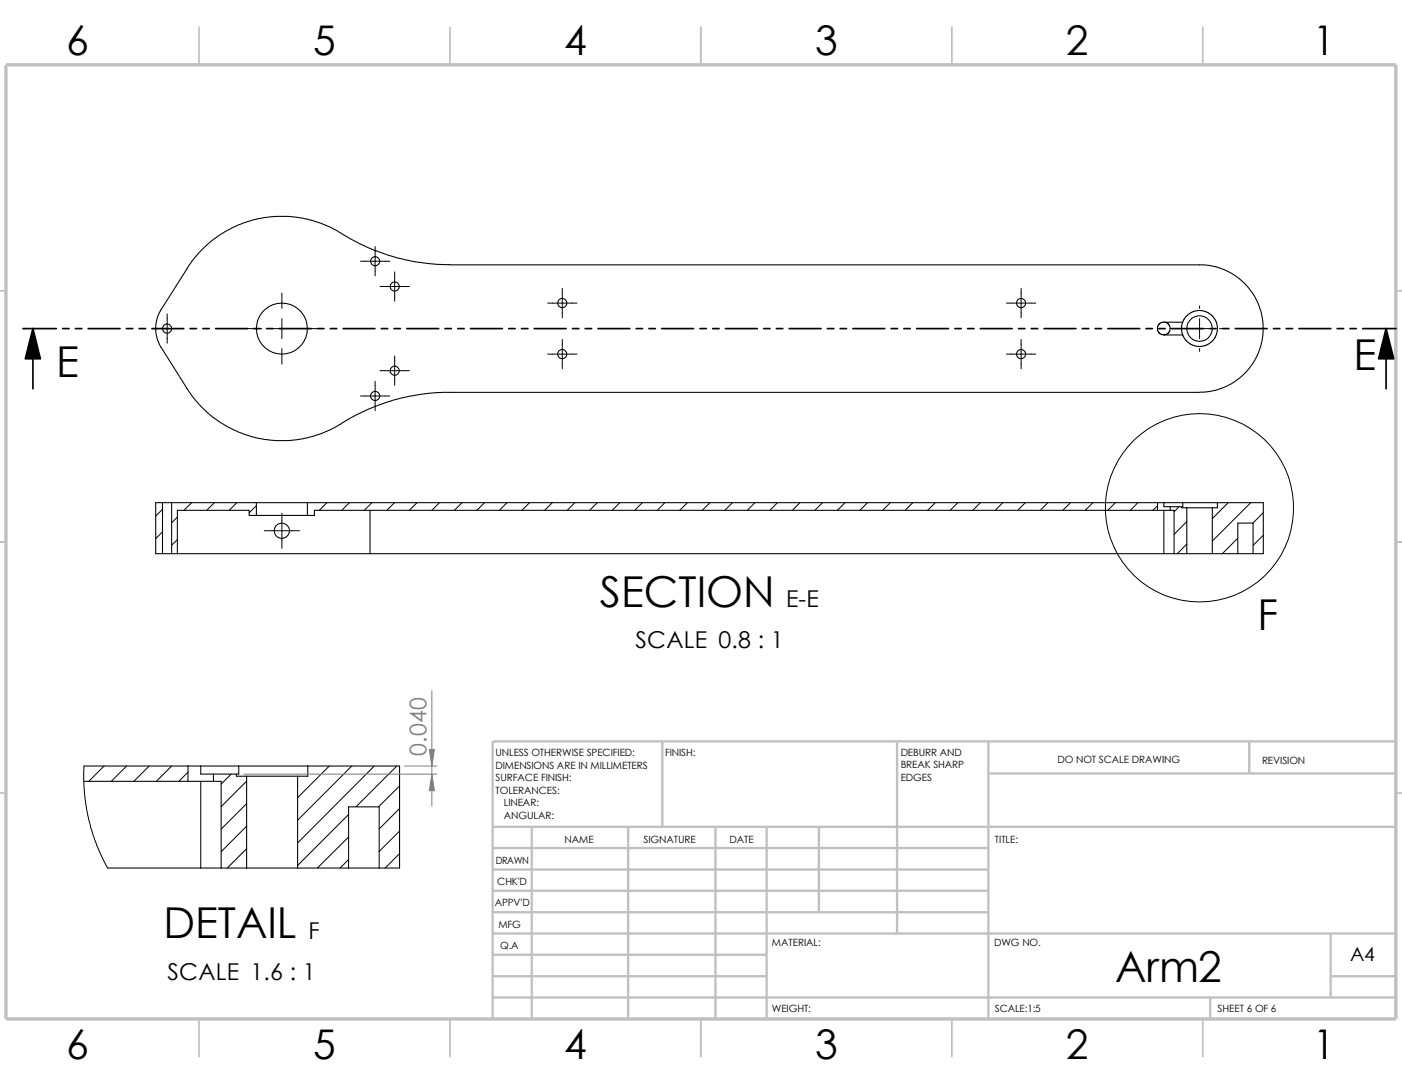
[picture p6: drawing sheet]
<svg xmlns="http://www.w3.org/2000/svg" width="279mm" height="216mm" viewBox="0 0 279 216" stroke-linecap="round" stroke-linejoin="round" font-family="sans-serif">
<g fill="none" stroke="#c0c0c0" stroke-width=".34">
<path d="M39.7 5.4v7.5M89.7 5.4v7.5M139.7 5.4v7.5M189.7 5.4v7.5M239.7 5.4v7.5M-.1 57.9h1.3M278.2 57.9h1.2M-.1 107.9h1.3M278.2 107.9h1.2M-.1 157.9h1.3M278.2 157.9h1.2M39.7 202.9v7.5"/>
<path d="M89.7 202.9v7.5M139.7 202.9v7.5M189.7 202.9v7.5M239.7 202.9v7.5"/>
</g>
<g fill="none" stroke="#c0c0c0" stroke-width=".47">
<path d="M132 147.7v17M178.8 147.7v38.2M197 154.1h81.2M197 147.7v55.2M249 147.7v6.4M278.2 147.7h-180v55.2M98.2 168.9h98.8M98.2 173.2h98.8M98.2 177.4h98.8M98.2 164.7h180M106 164.7v38.2M125.2 164.7v38.2"/>
<path d="M142.6 164.7v38.2M152.8 164.7v38.2M163.2 164.7v17M98.2 194.4h54.6M98.2 185.9h180M98.2 190.2h54.6M98.2 181.7h98.8M98.2 198.7h180M241.2 198.7v4.2M265.2 194.4h13M265.2 185.9v12.8"/>
</g>
<path d="M1.2 12.9h277v190h-277z" fill="none" stroke="#c0c0c0" stroke-width=".68" stroke-linecap="butt"/>
<g fill="none" stroke="#000" stroke-width=".2">
<path d="M56.2 58.4v3M71.8 52h5.9M74.8 49.1v5.8M75.7 57.1h5.9M78.7 54.1v5.9M112.1 57.4v5.9M203.5 57.4v5.9M30.4 65.4h5.8M33.3 62.5v5.9M49.1 65.4h3.1M54.2 65.4h4M56.2 63.5v3.9"/>
<path d="M56.2 69.4v3.1M60.2 65.4h3M71.8 78.9h5.9M74.8 75.9v5.9M75.7 73.8h5.9M78.7 70.9v5.9M109.1 70.5h5.9M109.1 60.4h5.9M112.1 67.6v5.8M200.6 70.5h5.8M200.6 60.4h5.8M203.5 67.6v5.8"/>
<path d="M234.5 65.4h.5M237.1 65.4h3.9M239.1 60.9v.5M239.1 63.5v3.9M239.1 69.4v.6M243 65.4h.6M32.4 101.4l-1.4 1.4M32.4 105.9l-1.4 1.4M35.3 103l-1.1 1.1M35.3 107.5l-1.1 1.1M38.2 100.1l-1.5 1.5M42.7 100.1l-1.5 1.5"/>
<path d="M47.2 100.1l-1.5 1.5M51.1 100.7l-1.4 1.5M52.7 105.7h7M56.2 102.2v7M62.7 102.6l-.1 .1M65.2 100.1l-1.6 1.5M69.6 100.1l-1.5 1.5M74.1 100.1l-1.5 1.5M78.6 100.1l-1.5 1.5M83.1 100.1l-1.5 1.5M87.6 100.1l-1.5 1.5M92.1 100.1l-1.5 1.5"/>
<path d="M96.6 100.1l-1.6 1.5M101 100.1l-1.5 1.5M105.5 100.1l-1.5 1.5M110.1 100.1l-1.6 1.5M114.6 100.1l-1.6 1.5M119 100.1l-1.5 1.5M123.5 100.1l-1.5 1.5M128 100.1l-1.5 1.5M132.5 100.1l-1.5 1.5M137 100.1l-1.5 1.5M141.5 100.1l-1.5 1.5M146 100.1l-1.6 1.5"/>
<path d="M150.5 100.1l-1.6 1.5M154.9 100.1l-1.5 1.5M159.4 100.1l-1.5 1.5M163.9 100.1l-1.5 1.5M168.4 100.1l-1.5 1.5M172.9 100.1l-1.5 1.5M177.4 100.1l-1.5 1.5M181.9 100.1l-1.5 1.5M186.4 100.1l-1.5 1.5M190.9 100.1l-1.5 1.5M195.4 100.1l-1.6 1.5M199.9 100.1l-1.6 1.5"/>
<path d="M204.3 100.1l-1.5 1.5M208.8 100.1l-1.5 1.5M213.3 100.1l-1.5 1.5M217.8 100.1l-1.5 1.5M222.3 100.1l-1.5 1.5M226.8 100.1l-1.5 1.5M230.7 100.8l-1 .8M234.9 100.9l-.9 1M236.5 108.4l-1.9 1.9M236.5 103.9l-2.5 2.5M244.8 100.1l-3.2 3.2M246.7 107.2l-3.1 3.1"/>
<path d="M249.3 100.1l-7.7 7.7M251.8 102.1l-2.1 2.1M251.8 106.6l-2.1 2M16.7 152.6l.1 5.2 .7 4.6 .7 2.7 1.1 3.2 2.2 4.6M20.7 152.6l-3 3M25.2 152.6l-3 3M29.7 152.6l-3 3M34.2 152.6l-3 3M37.5 153.8l-1.9 1.8M46.1 154.2l-2 2M49.1 155.6l-5 5.1M65.6 152.6l-6.3 6.3"/>
<path d="M70.1 152.6l-10.8 10.8M74.6 152.6l-15.3 15.3M79.1 152.6l-8.1 8.1M79.6 156.5l-4.2 4.2M49.1 169l-3.8 3.9M49.1 160.1l-5 5M49.1 164.5l-5 5.1M69.5 162.2l-10.2 10.2M69.5 166.7l-6.3 6.2M69.5 171.2l-1.7 1.7M79.6 161l-4 4.1M79.6 165.5l-4 4.1"/>
<path d="M79.6 170l-2.8 2.9"/>
<circle cx="239.1" cy="101.1" r="18.8"/>
</g>
<g fill="none" stroke="#000" stroke-width=".21">
<path d="M68.1 46.5a40.9 40.9 0 0 0 21.6 6.2M68.1 46.5l-2.4-1.3-1.6-.7-3.6-1-3.1-.4h-2.4l-2.2 .2-2.4 .5-2.1 .7-3 1.4-2.8 1.8-2.8 2.5-2 2.6-5.7 9-.7 1.5-.3 1.6 .2 1.9 .6 1.8 5.5 8.7M89.7 52.7h150.3l2.4 .5 2.1 .7 2 1.2 1.5 1.3 2 2.6 .8 1.6 .7 2.3 .3 2.5-.3 2.5-.7 2.4-.8 1.5-2 2.6-1.5 1.3-2 1.2-2.1 .8-2.4 .4h-150.3a40.1 40.1 0 0 0-21.7 6.2M37.2 77.3l2.5 3.3 2.2 2.1 1.5 1.1 1.4 .9 2.7 1.4 3.9 1.2 3.6 .5h2.4l3.1-.4 3.6-1.1 1.6-.6 2.4-1.3M231.9 64.1l-.8 .3-.4 .7v.6l.2 .6 .6 .3 .4 .1M231.9 66.7l.5-.1 .5-.3 .3-.9-.3-.8-.7-.4h-.3h3.8l-.2 .9v.7l.2 .9M231.9 66.7h3.8M235.7 64.2l.6-1.2 .9-.7 1-.4 1.2-.1 1.1 .3 1 .7 .8 1.2 .3 1.1-.1 1.2-.5 1.1-.9 1-1.2 .5-1.2 .1-1.5-.5-.8-.6-.7-1.2M32.4 100.1h-1.4v10.2h1.4M32.4 100.1v10.2M32.4 100.1h1.8M32.4 110.3h1.8"/>
<path d="M34.2 100.1h16.9M34.2 100.1v10.2M34.2 110.3h1.1M35.3 110.3h38.4M51.1 102.7h-1.4v-1.1h-14.4v8.7M51.1 100.1v2.6M51.1 102.7h10.2M51.1 100.1h10.2M61.3 100.1v2.6M61.3 100.1h169.4M73.7 110.3h158.2M73.7 101.6v8.7"/>
<path d="M230.7 101.6h2.5M230.7 100.1h1.2M230.7 100.1v1.5M230.7 101.6h-168v1.1h-1.4M231.9 110.3h2.1M231.9 100.1v.8h1.3M231.9 100.1h3.8M231.9 101.6v8.7M233.2 101.6h.8v8.7M233.2 100.9v.7M233.2 100.9h2.3M234 110.3h2.5"/>
<path d="M235.5 100.9v.2h1M235.7 100.1v.8h-.2M235.7 100.1h6.9M236.5 101.1h5.1M236.5 101.1v9.2M236.5 110.3h5.1M241.6 110.3h5.1M241.6 101.1v9.2M242.6 100.1h9.2v10.2h-2.1M242.6 100.1v1h-1M246.7 110.3h3M246.7 110.3v-6.1h3v6.1"/>
<path d="M16.7 155.6h20.8M16.7 152.6h20.8M37.5 152.6v3M37.5 155.6h5M37.5 152.6h2.5M40 152.6v1.6h2.5M40 152.6h7.6M40 155.6v17.3M42.5 155.6h1.6v17.3M42.5 154.2v1.4M42.5 154.2h4.6M47.1 154.2v.4h2"/>
<path d="M47.6 152.6v1.6h-.5M47.6 152.6h13.7M49.1 154.6h10.2M49.1 154.6v18.3M59.3 154.6v18.3M61.3 152.6h18.3v20.3h-4M61.3 152.6v2h-2M21.5 172.9h18.5M40 172.9h4.1M44.1 172.9h5M49.1 172.9h10.2M59.3 172.9h10.2"/>
<path d="M69.5 172.9h6.1M69.5 172.9v-12.2h6.1v12.2"/>
<circle cx="74.8" cy="52" r=".9"/>
<circle cx="78.7" cy="57" r=".91"/>
<circle cx="33.3" cy="65.4" r=".92"/>
<circle cx="56.2" cy="65.4" r="5.1"/>
<circle cx="74.8" cy="78.8" r=".91"/>
<circle cx="78.7" cy="73.8" r=".91"/>
<circle cx="112" cy="70.5" r=".92"/>
<circle cx="112" cy="60.4" r=".92"/>
<circle cx="203.5" cy="70.5" r=".92"/>
<circle cx="203.5" cy="60.4" r=".92"/>
<circle cx="239.1" cy="65.5" r="2.53"/>
<circle cx="56.2" cy="105.7" r="1.53"/>
</g>
<path d="M6.6 65.4l1.4 6.1h-3zM276.2 65.4l1.5 6.1h-3z" fill="#000" stroke="#000" stroke-width=".34"/>
<g fill="none" stroke="#000" stroke-width=".34">
<path d="M4.6 65.4h6.6M6.6 65.4v12M12.5 65.4h1.3M15 65.4h1.3M17.6 65.4h6.3M25.2 65.4h1.3M27.7 65.4h1.3M30.3 65.4h6.3M37.9 65.4h1.3M40.4 65.4h1.3M43 65.4h6.3M50.6 65.4h1.3"/>
<path d="M53.1 65.4h1.3M55.7 65.4h6.3M63.3 65.4h1.3M65.8 65.4h1.3M68.4 65.4h6.3M76 65.4h1.3M78.5 65.4h1.3M81.1 65.4h6.3M88.7 65.4h1.3M91.2 65.4h1.3M93.8 65.4h6.3M101.4 65.4h1.3"/>
<path d="M103.9 65.4h1.3M106.5 65.4h6.3M114.1 65.4h1.3M116.6 65.4h1.3M119.2 65.4h6.3M126.8 65.4h1.3M129.3 65.4h1.3M131.9 65.4h6.3M139.5 65.4h1.3M142 65.4h1.3M144.6 65.4h6.3M152.2 65.4h1.3"/>
<path d="M154.7 65.4h1.3M157.3 65.4h6.3M164.9 65.4h1.3M167.4 65.4h1.3M170 65.4h6.3M177.6 65.4h1.3M180.1 65.4h1.3M182.7 65.4h6.3M190.3 65.4h1.3M192.8 65.4h1.3M195.4 65.4h6.3M203 65.4h1.3"/>
<path d="M205.5 65.4h1.3M208.1 65.4h6.3M215.7 65.4h1.3M218.2 65.4h1.3M220.8 65.4h6.3M228.4 65.4h1.3M230.9 65.4h1.3M233.5 65.4h6.3M241.1 65.4h1.3M243.6 65.4h1.3M246.2 65.4h6.3M253.8 65.4h1.3"/>
<path d="M256.3 65.4h1.3M258.9 65.4h6.3M266.5 65.4h1.3M269 65.4h1.3M271.6 65.4h6.6M276.2 65.4v12"/>
</g>
<path d="M86.1 137.6v22.9M48.6 154.2h38.5M80.6 152.6h6.5" fill="none" stroke="#808080" stroke-width=".2"/>
<g fill="#808080" stroke="#808080" stroke-width=".2">
<path d="M85.6 149.3h1l-.5 3.3z"/>
<path d="M86.1 154.2l.5 3.3h-1z"/>
</g>
<g font-size="8.5">
<text x="11.2" y="75.1">E</text>
<text x="269.7" y="73.6">E</text>
<text x="119.5" y="120.8">SECTION</text>
<text x="250.6" y="125.4">F</text>
<text x="32.6" y="186.9">DETAIL</text>
<text x="222.2" y="195.7">Arm2</text>
</g>
<g font-size="8.1">
<text x="13.2" y="10.9">6</text>
<text x="62.4" y="10.9">5</text>
<text x="112.4" y="10.9">4</text>
<text x="162.4" y="10.9">3</text>
<text x="212.4" y="10.9">2</text>
<text x="261.7" y="10.9">1</text>
<text x="13.2" y="210.9">6</text>
<text x="62.4" y="210.9">5</text>
<text x="112.4" y="210.9">4</text>
<text x="162.4" y="210.9">3</text>
<text x="212.4" y="210.9">2</text>
<text x="261.7" y="210.9">1</text>
</g>
<g font-size="4.6">
<text x="156.7" y="120.9">E-E</text>
<text x="126.7" y="129.1">SCALE 0.8 : 1</text>
<text x="61.5" y="187">F</text>
<text x="33.4" y="195.2">SCALE 1.6 : 1</text>
</g>
<text font-size="4.6" fill="#808080" x="85" y="150.5" transform="rotate(-90 85 150.5)">0.040</text>
<text font-size="3.9" x="269.1" y="191.5">A4</text>
<g font-size="2">
<text x="98.8" y="150.6">UNLESS OTHERWISE SPECIFIED:</text>
<text x="98.8" y="153.1">DIMENSIONS ARE IN MILLIMETERS</text>
<text x="98.8" y="155.6">SURFACE FINISH:</text>
<text x="132.5" y="150.6">FINISH:</text>
<text x="179.5" y="150.5">DEBURR AND</text>
<text x="179.5" y="153">BREAK SHARP</text>
<text x="179.5" y="155.5">EDGES</text>
<text x="210.8" y="151.9">DO NOT SCALE DRAWING</text>
<text x="251.5" y="152.1">REVISION</text>
<text x="98.8" y="158.1">TOLERANCES:</text>
<text x="100.4" y="160.6">LINEAR:</text>
<text x="100.4" y="163.1">ANGULAR:</text>
<text x="112.5" y="168">NAME</text>
<text x="128.2" y="167.9">SIGNATURE</text>
<text x="145.4" y="167.9">DATE</text>
<text x="198.3" y="167.9">TITLE:</text>
<text x="98.8" y="172.1">DRAWN</text>
<text x="99.1" y="176.3">CHK'D</text>
<text x="98.6" y="180.4">APPV'D</text>
<text x="99.3" y="184.8">MFG</text>
<text x="99.7" y="189">Q.A</text>
<text x="153.8" y="188.5">MATERIAL:</text>
<text x="198.1" y="188.5">DWG NO.</text>
<text x="153.8" y="201.5">WEIGHT:</text>
<text x="198.2" y="201.6">SCALE:1:5</text>
<text x="242.7" y="201.6">SHEET 6 OF 6</text>
</g>
</svg>
